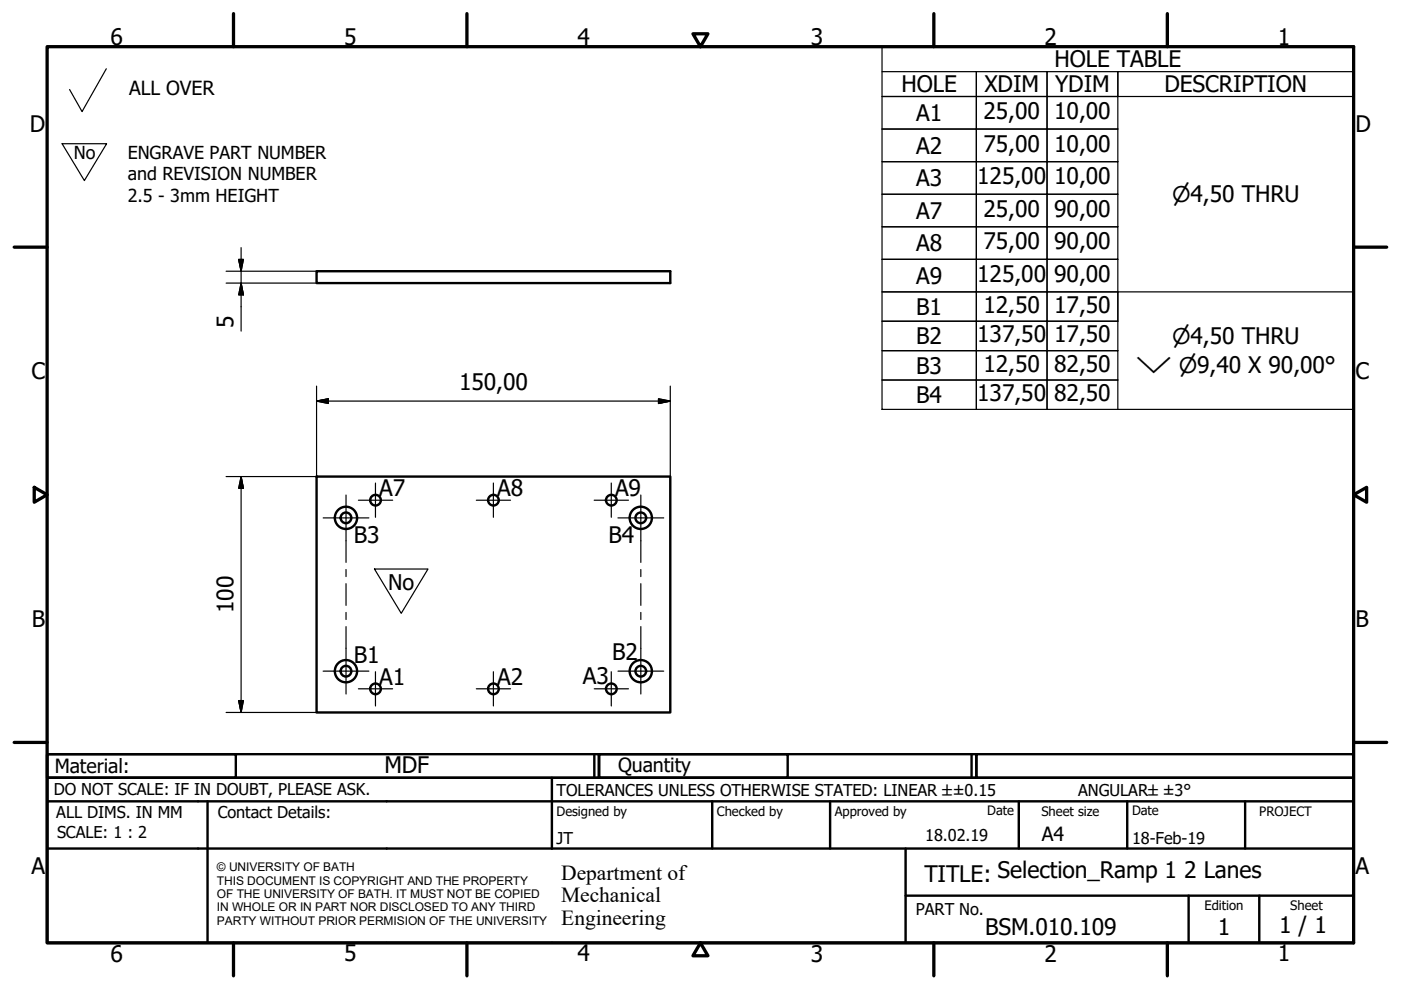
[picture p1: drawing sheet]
<svg xmlns="http://www.w3.org/2000/svg" width="297mm" height="210mm" viewBox="0 0 297 210" stroke-linecap="round" stroke-linejoin="round" font-family="sans-serif">
<!-- layer: Visible (ISO) -->
<g fill="none" stroke="#000" stroke-width=".51">
<path d="M67.1 57.5h75v2.5h-75zM67.1 101h75v50.1h-75z"/>
<circle cx="73.4" cy="109.8" r="1.13"/>
<circle cx="73.4" cy="109.8" r="2.36"/>
<circle cx="79.6" cy="106" r="1.13"/>
<circle cx="104.6" cy="106" r="1.13"/>
<circle cx="129.6" cy="106" r="1.13"/>
<circle cx="135.9" cy="109.8" r="2.36"/>
<circle cx="135.9" cy="109.8" r="1.13"/>
<circle cx="73.4" cy="142.3" r="1.13"/>
<circle cx="73.4" cy="142.3" r="2.36"/>
<circle cx="79.6" cy="146.1" r="1.13"/>
<circle cx="104.6" cy="146.1" r="1.13"/>
<circle cx="129.6" cy="146.1" r="1.13"/>
<circle cx="135.9" cy="142.3" r="2.36"/>
<circle cx="135.9" cy="142.3" r="1.13"/>
</g>
<!-- layer: Border (ISO) -->
<g fill="none" stroke="#000" stroke-width=".7">
<path d="M10 9.9h277v190h-277zM49.5 2.9v7M99 2.9v7M146.9 7.2h3.2l-1.6 2.7zM198 2.9v7M247.5 2.9v7M3 52.4h7M287 52.4h7M7.3 103.3l2.7 1.6-2.7 1.6zM287 104.9l2.8-1.6v3.2zM3 157.4h7M287 157.4h7"/>
<path d="M49.5 199.9v7M99 199.9v7M148.5 199.9l1.6 2.7h-3.2zM198 199.9v7M247.5 199.9v7"/>
</g>
<!-- layer: Title (ISO) -->
<g fill="none" stroke="#000" stroke-width=".51">
<path d="M10 159.9h40v5h-40zM10 159.9h117v5h-117zM126 159.9v5M127 159.9h40v5h-40zM127 159.9h80v5h-80zM206 159.9v5M207 159.9h80v5h-80zM10 169.9v-5h277v5M10 169.9h277v30h-277zM10 179.9h277M44 169.9v30M117 164.9v15"/>
<path d="M151 169.9v10M176 169.9v10M192 179.9v20M216 169.9v10M239 169.9v10M264 169.9v10M192 189.9h95M252 189.9v10M267 189.9v10"/>
</g>
<!-- layer: Sketch Geometry (ISO) -->
<path d="M22.5 14.6l-5.1 9.1-2.6-4.7M13.2 30.5h9.4l-4.7 7.8zM79.4 120.6h11.3l-5.6 9.4z" fill="none" stroke="#000" stroke-width=".25"/>
<path d="M85 139.4h.1" fill="none" stroke="#fff" stroke-width=".21"/>
<!-- layer: Center Mark (ISO) -->
<g fill="none" stroke="#000" stroke-width=".25">
<path d="M68.5 109.8h9.7M76 106.1h7.2M79.6 102.4v7.3M101 106.1h7.2M104.6 102.4v7.3M126 106.1h7.2M129.6 102.4v7.3M131 109.8h9.7M68.5 142.3h9.7M76 146h7.2M79.6 142.4v7.3M101 146h7.2"/>
<path d="M104.6 142.4v7.3M126 146h7.2M129.6 142.4v7.3M131 142.3h9.7"/>
</g>
<!-- layer: Centerline (ISO) -->
<path d="M73.4 105v14.2M135.9 105v14.2M73.4 120.7v1.6M73.4 123.8v4.5M73.4 129.9v1.5M73.4 132.9v14.2M135.9 120.7v1.6M135.9 123.8v4.5M135.9 129.9v1.5M135.9 132.9v14.2" fill="none" stroke="#000" stroke-width=".25"/>
<!-- layer: Symbol (ISO) -->
<g fill="none" stroke="#000" stroke-width=".25">
<path d="M187 15.2h20v5.3h-20h20v6.9h-20h20v6.9h-20h20v6.9h-20h20v6.9h-20h20v6.9h-20h20v6.9h-20h20v6.2h-20h20v6.3h-20h20v6.2h-20h20v6.2v-6.2h15v6.2v-6.2h15v6.2M187 9.9h100v76.9h-100zM207 15.2h15v5.3h-15zM222 15.2h15v5.3h-15zM287 15.2h-50v5.3h50M207 20.5h15v6.9h-15zM207 27.4h15v6.9h-15zM207 34.3h15v6.9h-15zM222 20.5h15v6.9h-15zM222 27.4h15v6.9h-15zM222 34.3h15v6.9h-15zM207 41.2h15v6.9h-15z"/>
<path d="M207 48.1h15v6.9h-15zM207 55h15v6.9h-15zM222 41.2h15v6.9h-15zM222 48.1h15v6.9h-15zM222 55h15v6.9h-15zM207 61.9h15v6.2h-15zM207 68.1h15v6.3h-15zM207 74.4h15v6.2h-15zM222 61.9h15v6.2h-15zM222 68.1h15v6.3h-15zM222 74.4h15v6.2h-15zM237 68.1v-6.2h50v6.2"/>
</g>
<!-- layer: Dimension (ISO) -->
<g fill="none" stroke="#000" stroke-width=".25">
<path d="M47.9 57.5h19.2M50.6 55h1l-.5 2.5zM51.1 52.5v17.7M47.9 60h19.2M51.1 60l.5 2.5h-1zM67.1 85l2.5-.4v.9zM67.1 81.9v19.1h-19.2M67.1 85h75M139.6 84.6l2.5 .4-2.5 .5zM142.1 81.9v19.1M51.1 101l.5 2.5h-1zM51.1 101v50.1"/>
<path d="M47.9 151.1h19.2M50.6 148.5h1l-.5 2.6z"/>
</g>
<path d="M50.6 55l.5 2.5zM50.6 55h1l-.5 2.5zM51.1 60l.5 2.5zM51.1 60l.5 2.5h-1zM67.1 85l2.5-.4zM67.1 85l2.5-.4v.9zM139.6 85.5l2.5-.5zM139.6 84.6l2.5 .4-2.5 .5zM51.1 101l.5 2.5zM51.1 101l.5 2.5h-1zM50.6 148.5l.5 2.6zM50.6 148.5h1l-.5 2.6z" fill="#000" stroke="#000" stroke-width=".25"/>
<g font-size="4.8">
<text x="23.4" y="9.5">6</text>
<text x="72.9" y="9.5">5</text>
<text x="122.4" y="9.5">4</text>
<text x="171.9" y="9.5">3</text>
<text x="221.4" y="9.5">2</text>
<text x="270.9" y="9.5">1</text>
<text x="223.6" y="14.3">HOLE TABLE</text>
<text x="191.1" y="19.6">HOLE</text>
<text x="208.7" y="19.6">XDIM</text>
<text x="223.7" y="19.6">YDIM</text>
<text x="246.9" y="19.6">DESCRIPTION</text>
<text x="6.3" y="27.9">D</text>
<text x="194.2" y="25.7">A1</text>
<text x="208.5" y="25.3">25,00</text>
<text x="223.5" y="25.3">10,00</text>
<text x="287.4" y="27.9">D</text>
<text x="194.2" y="32.6">A2</text>
<text x="208.5" y="32.2">75,00</text>
<text x="223.5" y="32.2">10,00</text>
<text x="194.2" y="39.5">A3</text>
<text x="207.2" y="39.1">125,00</text>
<text x="223.5" y="39.1">10,00</text>
<text x="194.2" y="46.4">A7</text>
<text x="208.5" y="46">25,00</text>
<text x="223.5" y="46">90,00</text>
<text x="194.2" y="53.3">A8</text>
<text x="208.5" y="52.9">75,00</text>
<text x="223.5" y="52.9">90,00</text>
<text x="207.2" y="59.8">125,00</text>
<text x="223.5" y="59.8">90,00</text>
<text x="194.2" y="60.2">A9</text>
<text x="49.5" y="69.4" transform="rotate(-90 49.5 69.4)">5</text>
<text x="194.3" y="66.8">B1</text>
<text x="208.5" y="66.4">12,50</text>
<text x="223.5" y="66.4">17,50</text>
<text x="194.3" y="73">B2</text>
<text x="207.2" y="72.6">137,50</text>
<text x="223.5" y="72.6">17,50</text>
<text x="6.7" y="80.4">C</text>
<text x="97.3" y="82.6">150,00</text>
<text x="194.3" y="79.2">B3</text>
<text x="208.5" y="78.8">12,50</text>
<text x="223.5" y="78.8">82,50</text>
<text x="287.4" y="80.4">C</text>
<text x="194.3" y="85.4">B4</text>
<text x="207.2" y="85">137,50</text>
<text x="223.5" y="85">82,50</text>
<text x="80.4" y="105.3">A7</text>
<text x="105.4" y="105.2">A8</text>
<text x="130.4" y="105.2">A9</text>
<text x="75" y="115.1">B3</text>
<text x="129" y="115.2">B4</text>
<text x="49.5" y="130" transform="rotate(-90 49.5 130)">100</text>
<text x="6.8" y="132.9">B</text>
<text x="287.4" y="132.9">B</text>
<text x="75" y="140.6">B1</text>
<text x="129.8" y="140">B2</text>
<text x="80.4" y="145.3">A1</text>
<text x="105.4" y="145.3">A2</text>
<text x="123.6" y="145">A3</text>
<text x="81.5" y="163.8">MDF</text>
<text x="6.7" y="185.4">A</text>
<text x="287.4" y="185.4">A</text>
<text x="196" y="187">TITLE: Selection_Ramp 1</text>
<text x="251.1" y="186.2">2 Lanes</text>
<text x="271.2" y="197.9">1 / 1</text>
<text x="23.4" y="203.9">6</text>
<text x="72.9" y="203.8">5</text>
<text x="122.4" y="203.8">4</text>
<text x="171.9" y="203.9">3</text>
<text x="208.9" y="198.2">BSM.010.109</text>
<text x="221.4" y="203.9">2</text>
<text x="258.2" y="198.2">1</text>
<text x="270.9" y="203.8">1</text>
</g>
<g font-size="4.6">
<text x="248.5" y="42.9">⌀4,50 THRU</text>
<text x="248.5" y="73">⌀4,50 THRU</text>
<text x="240.8" y="79.1">⌵ ⌀9,40 X 90,00°</text>
<text x="82.3" y="125.1">No</text>
<text x="119" y="186.5">Department of</text>
<text x="119" y="191.3">Mechanical</text>
<text x="119" y="196">Engineering</text>
</g>
<g font-size="4.1">
<text x="27.4" y="20.1">ALL OVER</text>
<text x="11.6" y="163.9">Material:</text>
<text x="131" y="163.7">Quantity</text>
<text x="220.9" y="178.4">A4</text>
</g>
<g font-size="3.8">
<text x="15.7" y="33.8">No</text>
<text x="27.1" y="33.7">ENGRAVE PART NUMBER</text>
<text x="27.1" y="38.2">and REVISION NUMBER</text>
<text x="27.1" y="42.8">2.5 - 3mm HEIGHT</text>
</g>
<g font-size="3.5">
<text x="11.4" y="168.5">DO NOT SCALE: IF IN DOUBT, PLEASE ASK.</text>
<text x="11.9" y="173.5">ALL DIMS. IN MM</text>
<text x="46.2" y="173.5">Contact Details:</text>
<text x="118" y="168.8">TOLERANCES UNLESS OTHERWISE STATED: LINEAR ±±0.15</text>
<text x="228.6" y="168.8">ANGULAR±±3°</text>
<text x="12.1" y="177.6">SCALE: 1 : 2</text>
<text x="118" y="178.9">JT</text>
<text x="196.2" y="178.3">18.02.19</text>
<text x="240" y="178.9">18-Feb-19</text>
<text x="194.2" y="194.1">PART No.</text>
</g>
<g font-size="2.8">
<text x="118" y="173">Designed by</text>
<text x="152" y="173">Checked by</text>
<text x="177" y="173">Approved by</text>
<text x="209.3" y="172.9">Date</text>
<text x="220.8" y="173">Sheet size</text>
<text x="240" y="172.9">Date</text>
<text x="267" y="172.9">PROJECT</text>
<text x="255.4" y="193">Edition</text>
<text x="273.6" y="193">Sheet</text>
</g>
<g font-size="2.5">
<text x="46" y="184.7">© UNIVERSITY OF BATH</text>
<text x="46" y="187.6">THIS DOCUMENT IS COPYRIGHT AND THE PROPERTY</text>
<text x="46" y="190.4">OF THE UNIVERSITY OF BATH. IT MUST NOT BE COPIED</text>
<text x="46" y="193.2">IN WHOLE OR IN PART NOR DISCLOSED TO ANY THIRD</text>
<text x="46" y="196.1">PARTY WITHOUT PRIOR PERMISION OF THE UNIVERSITY</text>
</g>
</svg>
